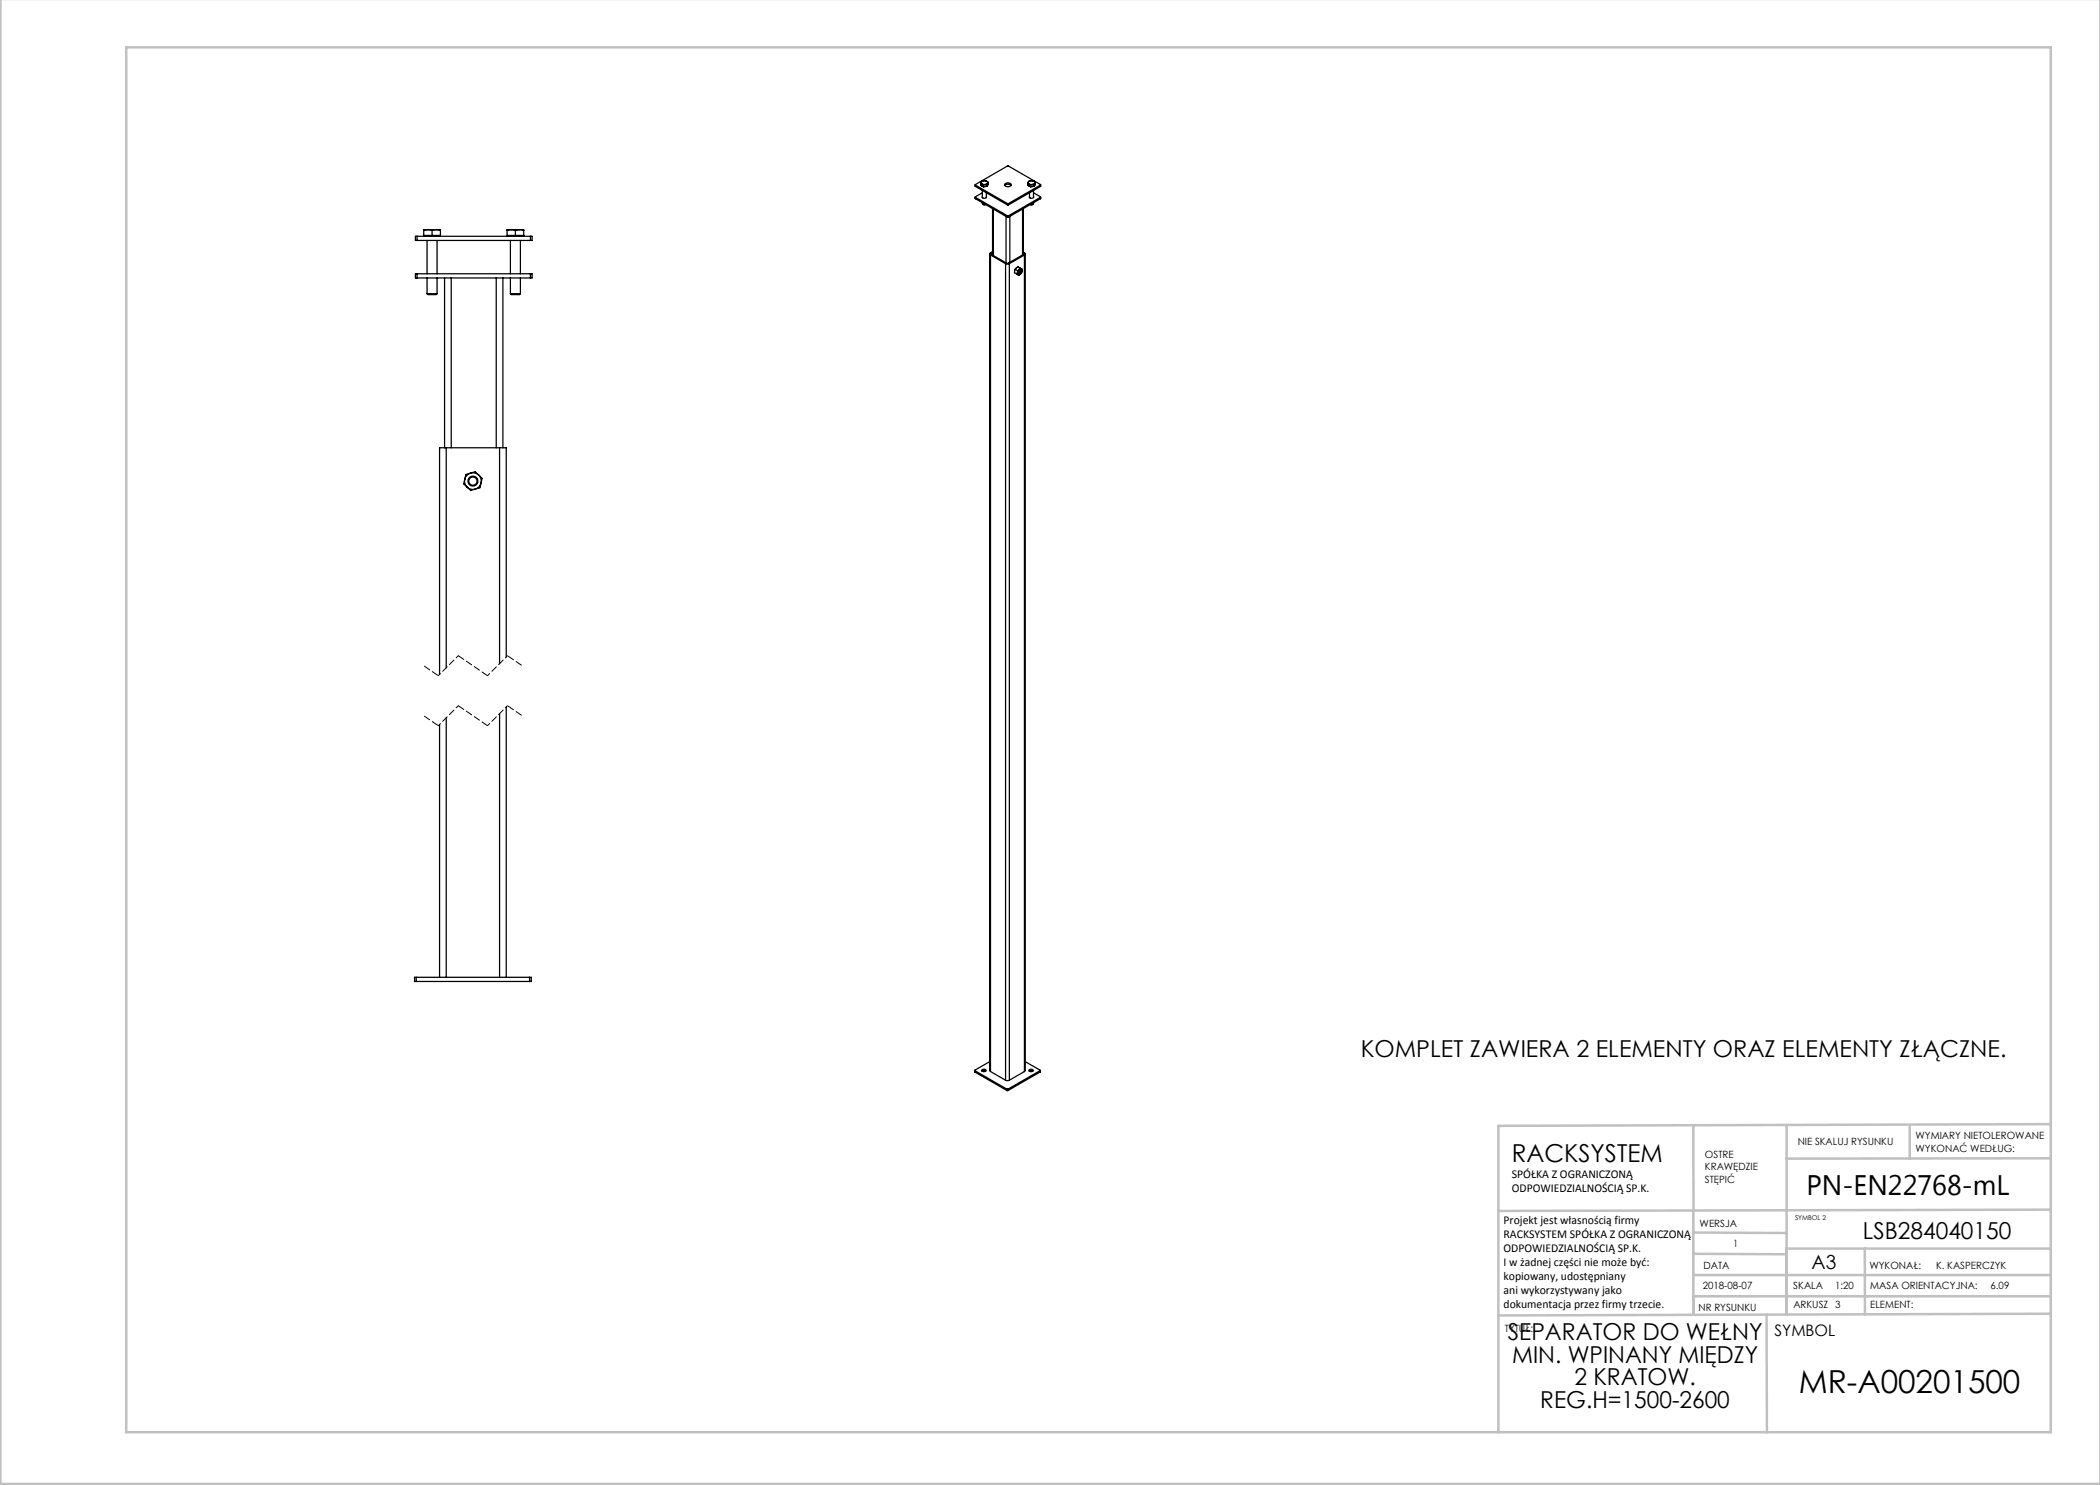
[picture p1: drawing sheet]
<svg xmlns="http://www.w3.org/2000/svg" width="420mm" height="297mm" viewBox="0 0 420 297" stroke-linecap="round" stroke-linejoin="round" font-family="sans-serif">
<path d="M87.7 135.1l-3-2M104.4 133.1l-2.9-2M87.7 145.1l-3-2M104.4 143.1l-2.9-2" fill="none" stroke="#000" stroke-width=".2" stroke-dasharray="1.3 .6" stroke-dashoffset="-.2"/>
<path d="M91.7 131.1l-4 4M101.5 131.1l-4 4M91.7 141.1l-4 4M101.5 141.1l-4 4" fill="none" stroke="#000" stroke-width=".2" stroke-dasharray="1.3 .6" stroke-dashoffset=".7"/>
<path d="M97.5 135.1l-5.8-4M97.5 145.1l-5.8-4" fill="none" stroke="#000" stroke-width=".2" stroke-dasharray="1.3 .6"/>
<g fill="none" stroke="#c0c0c0" stroke-width=".5">
<path d="M.1 -.1v296.9h419.9M25.2 9.5h385v276.9h-385zM338.7 225.2v16.9M357.3 225v37.9M382 225.4v6.3M410.1 224.8l-110.4 .4v61.2M410.1 231.7h-52.8M338.7 259.3h71.5M338.7 255h71.5M338.7 250.8l18.6 .1M338.7 246.5l18.6 .1M338.7 242.1v20.9"/>
<path d="M373 249.7v13.2M410.1 241.9l-110.4 .3M410.2 249.7h-52.9v13.2M353.3 262.9l.1 23.5M410.2 262.7l-110.5 .4"/>
</g>
<g fill="none" stroke="#000" stroke-width=".25">
<path d="M195 39.4l.1 .3M195 37l.1 .3M195.1 37l6.5-3.8 6.5 3.8M195.1 39.5l6.4 3.7M195.1 39.7l6.4 3.7M195.1 37v.3M195.1 39.5v.2M195.1 37l6.4 3.7M195.1 37.3l6.4 3.7M196.1 36.7l.3 .1M196.1 36.7v.3l.6 .3M196.2 36.4l.2 .4"/>
<path d="M196.2 36.4l-.1 .3M196.2 37.1l.5 .2M196.4 36.8l.6 .1M196.4 36.8l.3 .2M196.5 38.6l-1.4 .9M196.5 39.3a.4 .4 0 0 0 .4 .4 .4 .4 0 0 0 .4-.4M196.5 38.1v1.4M196.7 37v.3M196.7 36.2l-.5 .2M196.7 36.2l.6 .1M197 36.9l-.3 .1M197.3 38.6v.9"/>
<path d="M197.3 36.3l.2 .3M197.3 36.3l.3 .2M197.3 37.2l-.6 .1M197.4 36.9h-.4M197.4 37.2l-.7 .1M197.4 36.9v.3M197.5 36.6l-.5 .3M197.5 36.6l-.1 .3M197.5 37l-.1 .2M197.5 37h.1M197.6 36.5l-.1 .1M197.6 36.5l-.2 .7"/>
<path d="M201 37.1a.91 .91 0 0 1 1.2 0M201 36.8a.73 .73 0 0 1 1.2 .3 .77 .77 0 0 1-1.3-.2zM205.6 36.7l.2 .1M205.6 36.7v.3l.5 .3M205.7 36.4l.1 .4M205.7 36.4l-.1 .3M205.7 37.1l.4 .2M205.8 36.8l.7 .1M205.8 36.8l.3 .2M205.9 39.3a.4 .4 0 0 0 .4 .4 .4 .4 0 0 0 .4-.4M205.9 38.6v.9M206.1 37v.3"/>
<path d="M206.1 36.2l-.4 .2M206.1 36.2l.7 .1M206.5 36.9l-.4 .1M206.7 38.6l1.4 .9M206.7 38.1v1.4M206.8 36.3l.1 .3M206.8 36.3l.2 .2M206.8 37.2l-.7 .1M206.8 36.9h-.3M206.8 36.9v.3M206.9 36.6l-.4 .3M206.9 36.6l-.1 .3"/>
<path d="M207 37l-.1 .2M207 37h.1M207 36.5l-.1 .1M207 36.5l-.2 .7M208.1 39.5l-6.4 3.7M208.1 37v.3M208.1 39.5v.2M208.1 39.7l-6.4 3.7M208.1 37l-6.4 3.7M208.1 37.3l-6.4 3.7M208.1 39.4v.3M83.4 54.8h-.3v.8h.3"/>
<path d="M83.4 47.3h-.3v.8h.3M83.4 47.3v.8M83.4 54.8v.8M83.4 55.6h22.7M83.4 54.8h22.7M83.4 47.3h22.7M83.4 48.1h22.7M84.7 46.1v1.2M84.7 47.1h3.4M85.4 58.7h2M85.4 58.7l.2 .2h1.6l.2-.2M85.4 48.1v6.7"/>
<path d="M85.4 55.6v3.1M85.6 45.9h1.6M85.6 45.9l.8 .2M85.6 45.9h-.9v.2M85.6 45.9l-.9 .2M86.4 46.1v1M87.2 45.9l.9 .2M87.2 45.9h.9v.2M87.2 45.9l-.8 .2M87.4 48.1v6.7M87.4 55.6v3.1M88.1 46.1v1.2"/>
<path d="M88.9 55.6v34M90.2 55.6v34M99.2 55.6v34M100.6 55.6v34M101.4 46.1v1.2M101.4 47.1h3.3M102.1 58.7h2M102.1 58.7l.2 .2h1.6l.2-.2M102.1 48.1v6.7M102.1 55.6v3.1M102.2 45.9h1.7M102.2 45.9l.9 .2"/>
<path d="M102.2 45.9h-.8v.2M102.2 45.9l-.8 .2M103.1 46.1v1M103.9 45.9l.8 .2M103.9 45.9h.8v.2M103.9 45.9l-.8 .2M104.1 48.1v6.7M104.1 55.6v3.1M104.7 46.1v1.2M106.1 54.8h.3v.8h-.3M106.1 47.3h.3v.8h-.3M106.1 47.3v.8"/>
<path d="M106.1 54.8v.8M196.5 40.5l.1 .4M196.6 40.9h.5M197.1 40.9h.1M197.9 50.8v163.3l.2 .2M198.1 51l3 1.7M198.1 51v163.3M198.3 50.7v.2M198.3 50.9l3.2 1.8 3.2-1.8M198.5 50.3l-.4 .3a.23 .23 0 0 0-.2 .2 .23 .23 0 0 0 .2 .2M198.5 41.7v9.3M198.5 50.5l-.2 .2"/>
<path d="M198.7 41.8v9.3M201.1 52.7h.8M201.1 52.7v163.3M201.2 43.3v9.3M201.5 43.2h.2M201.5 43.4h.2M201.5 40.7h.2M201.5 41h.2M201.5 40.7v.3M201.5 43.2v.2M201.7 40.7v.3M201.7 43.2v.2"/>
<path d="M201.9 52.7v163.3M202 43.3v9.2M203 53.9l-.1 .6 .5 .3M203 53.9l.5 .2M203.4 54.8l.2 .2M203.5 54.5l.1 .5M203.5 54.5l-.1 .3M203.5 54.1v.4M203.5 53.4l-.5 .5M203.5 53.4l.9 .5M203.5 53.4l.5 .3M203.8 53.9l-.3 .6"/>
<path d="M203.8 53.9l-.3 .2M203.8 54.2l.2-.1a.28 .28 0 0 1 .1 .4 .28 .28 0 0 1-.4 0zM203.9 54.1l.1-.1a.36 .36 0 0 1 .2 .5 .36 .36 0 0 1-.4 .2l-.1-.2zM204 53.7l-.2 .2M204 53.7l.3 .1M204.1 54.8l-.5 .2M204.1 54.8l-.3 .2h-.2M204.3 53.8l-.5 .1M204.3 53.8l.1 .4M204.3 53.8l.1 .1M204.4 54.2l-.3 .6M204.4 53.9v.3"/>
<path d="M204.5 41.8v9.2M204.7 50.4l.2 .2a.23 .23 0 0 1 .1 .2 .23 .23 0 0 1-.1 .2M204.7 41.7v9.2M204.7 50.7h.1M204.7 50.7v.2M204.9 51l-3 1.7M204.9 51v163.3M205 50.8v163.3l-.1 .2M206.1 40.9h.1M206.6 40.9h-.5M206.7 40.5a.4 .4 0 0 1-.2 .4 .4 .4 0 0 1-.4 0M89.2 89.6h-1.3v45.3"/>
<path d="M89.2 89.6v44M89.2 89.6h10.7M93 95.8a1.67 1.67 0 0 0 .4 1.6M93 95.8l-.3 1 .7 .6M93.4 97.4a1.67 1.67 0 0 0 1.7 .4M93.4 97.4l.7 .7 1-.3M94.1 94.6a1.67 1.67 0 0 0-1.1 1.2M94.1 94.6a1.67 1.67 0 0 1 1.6 .4M94.1 94.6l.9-.2 .7 .6M94.1 94.6l-.9 .3-.2 .9M95.7 95a1.67 1.67 0 0 1 .5 1.6M95.7 95l.7 .7-.2 .9"/>
<path d="M96.2 96.6a1.67 1.67 0 0 1-1.1 1.2M96.2 96.6l-.2 .9-.9 .3M99.9 89.6h1.3v41.8M99.9 89.6v43.1M87.9 144.9v50.6M89.2 143.6v51.9M99.9 142.7v52.8M101.2 141.4v54.1M83.2 195.5h-.3v.8h.3M83.2 195.5v.8M83.2 196.3h22.7M83.2 195.5h22.7"/>
<path d="M105.9 195.5h.3v.8h-.3M105.9 195.5v.8M194.9 214.1l.1 .3M195 214.1l6.4 3.7M195 214.4l6.4 3.7M195 214.1v.3M196.4 214a.38 .38 0 0 1 .5-.2 .38 .38 0 0 1 .2 .4 .41 .41 0 0 1-.4 .1 .41 .41 0 0 1-.3-.3zM196.4 214.2l.4-.1 .3 .1M197.9 212.3l-2.9 1.8M198.1 214.3l3 1.7M201.1 216h.8M201.4 217.8h.2"/>
<path d="M201.4 218.1h.2M201.4 217.8v.3M201.6 217.8v.3M204.9 214.3l-3 1.7M205 212.3l3 1.8M205.8 214a.38 .38 0 0 1 .5-.2 .38 .38 0 0 1 .2 .4 .41 .41 0 0 1-.4 .1 .41 .41 0 0 1-.3-.3zM205.8 214.2l.4-.1 .4 .1M208 214.1l-6.4 3.7M208 214.1v.3M208 214.4l-6.4 3.7"/>
<circle cx="94.6" cy="96.2" r=".83"/>
<circle cx="94.6" cy="96.2" r="1"/>
</g>
<text font-size="6.3" x="359.7" y="278.5">MR-A00201500</text>
<text font-size="5.6" x="361.3" y="239.1">PN-EN22768-mL</text>
<text font-size="4.9" x="302.4" y="232.4">RACKSYSTEM</text>
<g font-size="4.7">
<text x="272.2" y="211.4">KOMPLET ZAWIERA 2 ELEMENTY ORAZ ELEMENTY ZŁĄCZNE.</text>
<text x="372.6" y="247.8">LSB284040150</text>
<text x="301.5" y="268.1">SEPARATOR DO WEŁNY</text>
<text x="302.4" y="272.6">MIN. WPINANY MIĘDZY</text>
<text x="308.1" y="281.6">REG.H=1500-2600</text>
<text x="314.9" y="277.1">2 KRATOW.</text>
</g>
<text font-size="3.9" x="362.3" y="253.8">A3</text>
<text font-size="3.2" x="354.9" y="267.2">SYMBOL</text>
<g font-size="2.4">
<text x="302.4" y="235.6">SPÓŁKA Z OGRANICZONĄ</text>
<text x="302.4" y="238.4">ODPOWIEDZIALNOŚCIĄ SP.K.</text>
<text x="300.7" y="244.7">Projekt jest własnością firmy</text>
<text x="300.7" y="247.5">RACKSYSTEM SPÓŁKA Z OGRANICZONĄ</text>
<text x="300.7" y="250.3">ODPOWIEDZIALNOŚCIĄ SP.K.</text>
<text x="300.7" y="253.1">I w żadnej części nie może być:</text>
<text x="300.7" y="256">kopiowany, udostępniany</text>
<text x="300.7" y="258.8">ani wykorzystywany jako</text>
<text x="300.7" y="261.6">dokumentacja przez firmy trzecie.</text>
</g>
<g font-size="2">
<text x="383.1" y="227.9">WYMIARY NIETOLEROWANE</text>
<text x="341" y="231.6">OSTRE</text>
<text x="359.5" y="228.9">NIE SKALUJ RYSUNKU</text>
<text x="383.1" y="230.4">WYKONAĆ WEDŁUG:</text>
<text x="341" y="234.1">KRAWĘDZIE</text>
<text x="341" y="236.6">STĘPIĆ</text>
<text x="339.9" y="245.4">WERSJA</text>
<text x="346.6" y="249.5">1</text>
<text x="340.5" y="257.7">2018-08-07</text>
<text x="340.7" y="253.8">DATA</text>
<text x="358.7" y="257.7">SKALA</text>
<text x="367" y="257.7">1:20</text>
<text x="373.9" y="253.8">WYKONAŁ:</text>
<text x="374.1" y="257.7">MASA ORIENTACYJNA:</text>
<text x="387.2" y="253.8">K. KASPERCZYK</text>
<text x="398.1" y="257.7">6.09</text>
<text x="339.7" y="262.3">NR RYSUNKU</text>
<text x="358.7" y="261.7">ARKUSZ 3</text>
<text x="374.1" y="261.7">ELEMENT:</text>
<text x="301" y="266.4">TYTUŁ:</text>
</g>
<text font-size="1.3" x="359" y="244">SYMBOL 2</text>
</svg>
